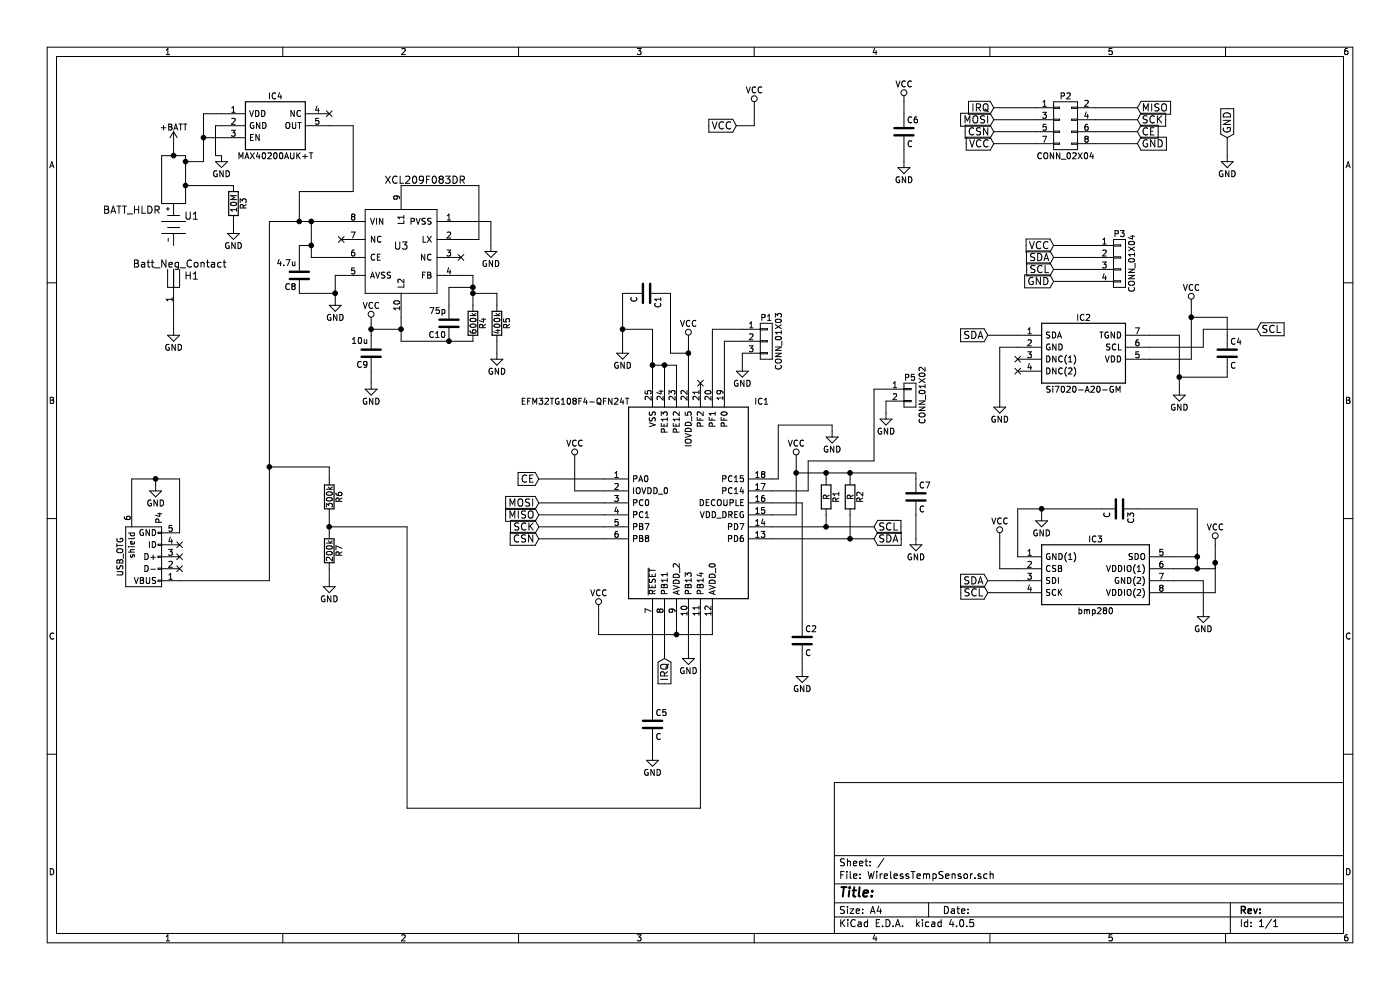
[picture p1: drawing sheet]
EESchema Schematic File Version 2
LIBS:power
LIBS:device
LIBS:transistors
LIBS:conn
LIBS:linear
LIBS:regul
LIBS:74xx
LIBS:cmos4000
LIBS:adc-dac
LIBS:memory
LIBS:xilinx
LIBS:microcontrollers
LIBS:dsp
LIBS:microchip
LIBS:analog_switches
LIBS:motorola
LIBS:texas
LIBS:intel
LIBS:audio
LIBS:interface
LIBS:digital-audio
LIBS:philips
LIBS:display
LIBS:cypress
LIBS:siliconi
LIBS:opto
LIBS:atmel
LIBS:contrib
LIBS:valves
LIBS:bmp280
LIBS:EFM32TG108F4-QFN24T
LIBS:Si7020-A20-GM
LIBS:BATT_HLDR
LIBS:pushbutton
LIBS:myLibrary
LIBS:MAX40200AUK+T
LIBS:10118192-0001LF
LIBS:WirelessTempSensor-cache
EELAYER 25 0
EELAYER END
$Descr A4 11693 8268
encoding utf-8
Sheet 1 1
Title ""
Date ""
Rev ""
Comp ""
Comment1 ""
Comment2 ""
Comment3 ""
Comment4 ""
$EndDescr
$Comp
L Si7020-A20-GM IC2
U 1 1
P 8500 2800
F 0 "IC2" H 9050 2950 50  0000 C CNN
F 1 "Si7020-A20-GM" H 9050 2350 50  0000 C CNN
F 2 "Si7020-A20-GM:SON100P300X300X80-7N" H 9050 2250 50  0001 C CNN
F 3 "https://componentsearchengine.com/Datasheets/1/SI7020-A20-GM.pdf" H 9050 2150 50  0001 C CNN
F 4 "Si7020G Dig RH Temp Sensor Silicon Labs Si7020-A20-GM Temperature & Humidity Sensor, -40  +85 C, 6-Pin DFN" H 9050 2050 50  0001 C CNN "Description"
F 5 "RS" H 9050 1950 50  0001 C CNN "Supplier_Name"
F 6 "8652309" H 9050 1850 50  0001 C CNN "RS Part Number"
F 7 "Silicon Labs" H 9050 1750 50  0001 C CNN "Manufacturer_Name"
F 8 "Si7020-A20-GM" H 9050 1650 50  0001 C CNN "Manufacturer_Part_Number"
F 9 "" H 9050 1550 50  0001 C CNN "Allied_Number"
F 10 "" H 9050 1450 50  0001 C CNN "Other Part Number"
F 11 "0.8" H 9450 1350 50  0001 C CNN "Height"
	1    8500 2800
	1    0    0    -1  
$EndComp
$Comp
L EFM32TG108F4-QFN24T IC1
U 1 1
P 5050 4000
F 0 "IC1" H 6300 4650 50  0000 L CNN
F 1 "EFM32TG108F4-QFN24T" H 4350 4650 50  0000 L CNN
F 2 "EFM32TG108F4-QFN24T:QFN65P500X500X90-25N" H 6300 2850 50  0001 L CNN
F 3 "https://www.silabs.com/documents/public/data-sheets/EFM32TG108.pdf" H 6300 2750 50  0001 L CNN
F 4 "ARM Microcontrollers - MCU 4k Flash 2k RAM No AES" H 6300 2650 50  0001 L CNN "Description"
F 5 "RS" H 6300 2550 50  0001 C CNN "Supplier_Name"
F 6 "" H 6300 2450 50  0001 C CNN "RS Part Number"
F 7 "Silicon Labs" H 6300 2350 50  0001 C CNN "Manufacturer_Name"
F 8 "EFM32TG108F4-QFN24T" H 6300 2250 50  0001 C CNN "Manufacturer_Part_Number"
F 9 "" H 6300 2150 50  0001 C CNN "Allied_Number"
F 10 "" H 6300 2050 50  0001 C CNN "Other Part Number"
F 11 "0.9" H 6300 1950 50  0001 C CNN "Height"
	1    5050 4000
	1    0    0    -1  
$EndComp
$Comp
L bmp280 IC3
U 1 1
P 8500 4650
F 0 "IC3" H 9150 4800 50  0000 C CNN
F 1 "bmp280" H 9150 4200 50  0000 C CNN
F 2 "bmp280:8-PIN-METAL-LID-LGA" H 9150 4100 50  0001 C CNN
F 3 "https://ae-bst.resource.bosch.com/media/products/dokumente/bmp280/BST-BMP280-DS001-11.pdf" H 9150 4000 50  0001 C CNN
F 4 "Digital Pressure Sensor" H 9150 3900 50  0001 C CNN "Description"
F 5 "RS" H 9150 3800 50  0001 C CNN "Supplier_Name"
F 6 "" H 9150 3700 50  0001 C CNN "RS Part Number"
F 7 "Bosch Sensortec" H 9150 3600 50  0001 C CNN "Manufacturer_Name"
F 8 "bmp280" H 9150 3500 50  0001 C CNN "Manufacturer_Part_Number"
F 9 "" H 9150 3400 50  0001 C CNN "Allied_Number"
F 10 "" H 9150 3300 50  0001 C CNN "Other Part Number"
F 11 "" H 9650 3200 50  0001 C CNN "Height"
	1    8500 4650
	1    0    0    -1  
$EndComp
$Comp
L GND #PWR01
U 1 1
P 8700 4300
F 0 "#PWR01" H 8700 4050 50  0001 C CNN
F 1 "GND" H 8700 4150 50  0000 C CNN
F 2 "" H 8700 4300 50  0000 C CNN
F 3 "" H 8700 4300 50  0000 C CNN
	1    8700 4300
	1    0    0    -1  
$EndComp
$Comp
L GND #PWR02
U 1 1
P 10050 5100
F 0 "#PWR02" H 10050 4850 50  0001 C CNN
F 1 "GND" H 10050 4950 50  0000 C CNN
F 2 "" H 10050 5100 50  0000 C CNN
F 3 "" H 10050 5100 50  0000 C CNN
	1    10050 5100
	1    0    0    -1  
$EndComp
$Comp
L GND #PWR03
U 1 1
P 8350 3350
F 0 "#PWR03" H 8350 3100 50  0001 C CNN
F 1 "GND" H 8350 3200 50  0000 C CNN
F 2 "" H 8350 3350 50  0000 C CNN
F 3 "" H 8350 3350 50  0000 C CNN
	1    8350 3350
	1    0    0    -1  
$EndComp
$Comp
L GND #PWR04
U 1 1
P 9850 3250
F 0 "#PWR04" H 9850 3000 50  0001 C CNN
F 1 "GND" H 9850 3100 50  0000 C CNN
F 2 "" H 9850 3250 50  0000 C CNN
F 3 "" H 9850 3250 50  0000 C CNN
	1    9850 3250
	1    0    0    -1  
$EndComp
$Comp
L BATT_HLDR U1
U 1 1
P 1550 1600
F 0 "U1" V 1750 1650 60  0000 C CNN
F 1 "BATT_HLDR" V 1700 1150 60  0000 C CNN
F 2 "myLibrary:BAT-HLD-001" H 1834 1258 60  0001 C CNN
F 3 "" H 1550 1600 60  0000 C CNN
	1    1550 1600
	0    1    1    0   
$EndComp
$Comp
L +BATT #PWR05
U 1 1
P 1450 1200
F 0 "#PWR05" H 1450 1050 50  0001 C CNN
F 1 "+BATT" H 1450 1340 50  0000 C CNN
F 2 "" H 1450 1200 50  0000 C CNN
F 3 "" H 1450 1200 50  0000 C CNN
	1    1450 1200
	1    0    0    -1  
$EndComp
Wire Wire Line
	5750 3200 5750 2850
Wire Wire Line
	6450 4300 6650 4300
Wire Wire Line
	6650 4300 6650 3850
Wire Wire Line
	5050 4100 4800 4100
Wire Wire Line
	4800 4100 4800 3850
Wire Wire Line
	5650 5200 5650 5300
Wire Wire Line
	5000 5300 5950 5300
Wire Wire Line
	5000 5300 5000 5100
Wire Wire Line
	5950 5300 5950 5200
Connection ~ 5650 5300
Wire Wire Line
	8350 2900 8500 2900
Wire Wire Line
	8350 2900 8350 3350
Wire Wire Line
	9600 2800 9850 2800
Wire Wire Line
	9850 2800 9850 3250
Wire Wire Line
	9600 3000 9950 3000
Wire Wire Line
	9950 3000 9950 2550
Wire Wire Line
	10050 5100 10050 4850
Wire Wire Line
	10050 4850 9800 4850
Wire Wire Line
	9800 4750 10150 4750
Wire Wire Line
	10150 4750 10150 4550
Wire Wire Line
	9800 4950 10150 4950
Wire Wire Line
	10150 4950 10150 4700
Connection ~ 10150 4700
Wire Wire Line
	8500 4650 8500 4250
Wire Wire Line
	8500 4250 9200 4250
Wire Wire Line
	8700 4250 8700 4300
$Comp
L GND #PWR06
U 1 1
P 5200 2900
F 0 "#PWR06" H 5200 2650 50  0001 C CNN
F 1 "GND" H 5200 2750 50  0000 C CNN
F 2 "" H 5200 2900 50  0000 C CNN
F 3 "" H 5200 2900 50  0000 C CNN
	1    5200 2900
	1    0    0    -1  
$EndComp
Wire Wire Line
	5450 3200 5450 2750
Wire Wire Line
	5450 2750 5200 2750
Wire Wire Line
	5200 2450 5200 2900
Wire Wire Line
	1350 1300 1550 1300
Connection ~ 1450 1300
Wire Wire Line
	1450 1300 1450 1200
$Comp
L Batt_Neg_Contact H1
U 1 1
P 1450 2200
F 0 "H1" H 1600 2100 60  0000 C CNN
F 1 "Batt_Neg_Contact" H 1500 2200 60  0000 C CNN
F 2 "footprints:Batt_Neg_Contact" H 1450 2200 60  0001 C CNN
F 3 "" H 1450 2200 60  0001 C CNN
	1    1450 2200
	1    0    0    -1  
$EndComp
$Comp
L GND #PWR07
U 1 1
P 1450 2750
F 0 "#PWR07" H 1450 2500 50  0001 C CNN
F 1 "GND" H 1450 2600 50  0000 C CNN
F 2 "" H 1450 2750 50  0000 C CNN
F 3 "" H 1450 2750 50  0000 C CNN
	1    1450 2750
	1    0    0    -1  
$EndComp
Wire Wire Line
	1450 2750 1450 2600
$Comp
L C C2
U 1 1
P 6700 5350
F 0 "C2" H 6725 5450 50  0000 L CNN
F 1 "C" H 6725 5250 50  0000 L CNN
F 2 "Capacitors_SMD:C_0402" H 6738 5200 50  0001 C CNN
F 3 "" H 6700 5350 50  0000 C CNN
	1    6700 5350
	1    0    0    -1  
$EndComp
$Comp
L GND #PWR08
U 1 1
P 6700 5600
F 0 "#PWR08" H 6700 5350 50  0001 C CNN
F 1 "GND" H 6700 5450 50  0000 C CNN
F 2 "" H 6700 5600 50  0000 C CNN
F 3 "" H 6700 5600 50  0000 C CNN
	1    6700 5600
	1    0    0    -1  
$EndComp
Wire Wire Line
	6700 5600 6700 5500
Wire Wire Line
	6700 5200 6700 4200
Wire Wire Line
	6700 4200 6450 4200
$Comp
L C C3
U 1 1
P 9350 4250
F 0 "C3" H 9375 4350 50  0000 L CNN
F 1 "C" H 9375 4150 50  0000 L CNN
F 2 "Capacitors_SMD:C_0402" H 9388 4100 50  0001 C CNN
F 3 "" H 9350 4250 50  0000 C CNN
	1    9350 4250
	0    1    1    0   
$EndComp
$Comp
L C C4
U 1 1
P 10250 2950
F 0 "C4" H 10275 3050 50  0000 L CNN
F 1 "C" H 10275 2850 50  0000 L CNN
F 2 "Capacitors_SMD:C_0402" H 10288 2800 50  0001 C CNN
F 3 "" H 10250 2950 50  0000 C CNN
	1    10250 2950
	1    0    0    -1  
$EndComp
Wire Wire Line
	10250 2800 10250 2650
Wire Wire Line
	10250 2650 9950 2650
Connection ~ 9950 2650
Wire Wire Line
	10250 3100 10250 3150
Wire Wire Line
	10250 3150 9850 3150
Connection ~ 9850 3150
Connection ~ 8700 4250
Wire Wire Line
	9500 4250 10000 4250
Wire Wire Line
	10000 4250 10000 4750
Connection ~ 10000 4750
$Comp
L C C1
U 1 1
P 5400 2450
F 0 "C1" H 5425 2550 50  0000 L CNN
F 1 "C" H 5425 2350 50  0000 L CNN
F 2 "Capacitors_SMD:C_0402" H 5438 2300 50  0001 C CNN
F 3 "" H 5400 2450 50  0000 C CNN
	1    5400 2450
	0    1    1    0   
$EndComp
Wire Wire Line
	5600 2950 5750 2950
Connection ~ 5750 2950
Wire Wire Line
	5600 2450 5600 2950
Wire Wire Line
	5600 2450 5550 2450
Wire Wire Line
	5250 2450 5200 2450
Connection ~ 5200 2750
NoConn ~ 8500 3000
NoConn ~ 8500 3100
Wire Wire Line
	8500 4750 8350 4750
Wire Wire Line
	8350 4750 8350 4500
Wire Wire Line
	9800 4650 10000 4650
Connection ~ 10000 4650
$Comp
L CONN_01X03 P1
U 1 1
P 6400 2850
F 0 "P1" H 6400 3050 50  0000 C CNN
F 1 "CONN_01X03" V 6500 2850 50  0000 C CNN
F 2 "myLibrary:Conn_1x3_SMD" H 6400 2850 50  0001 C CNN
F 3 "" H 6400 2850 50  0000 C CNN
	1    6400 2850
	1    0    0    -1  
$EndComp
$Comp
L GND #PWR09
U 1 1
P 6200 3050
F 0 "#PWR09" H 6200 2800 50  0001 C CNN
F 1 "GND" H 6200 2900 50  0000 C CNN
F 2 "" H 6200 3050 50  0000 C CNN
F 3 "" H 6200 3050 50  0000 C CNN
	1    6200 3050
	1    0    0    -1  
$EndComp
Wire Wire Line
	6200 3050 6200 2950
Wire Wire Line
	6200 2850 6050 2850
Wire Wire Line
	6050 2850 6050 3200
Wire Wire Line
	6200 2750 5950 2750
Wire Wire Line
	5950 2750 5950 3200
NoConn ~ 5850 3200
Wire Wire Line
	5450 5200 5450 5900
$Comp
L CONN_02X04 P2
U 1 1
P 8900 1050
F 0 "P2" H 8900 1300 50  0000 C CNN
F 1 "CONN_02X04" H 8900 800 50  0000 C CNN
F 2 "Connectors_Samtec:SDL-108-X-XX_2x04" H 8900 -150 50  0001 C CNN
F 3 "" H 8900 -150 50  0000 C CNN
	1    8900 1050
	1    0    0    -1  
$EndComp
Wire Wire Line
	8650 900  8300 900 
Wire Wire Line
	9150 900  9500 900 
Wire Wire Line
	9150 1000 9500 1000
Wire Wire Line
	9150 1100 9500 1100
Wire Wire Line
	9150 1200 9500 1200
Wire Wire Line
	8650 1000 8300 1000
Wire Wire Line
	8650 1100 8300 1100
Wire Wire Line
	8650 1200 8300 1200
Text GLabel 8300 900  0    60   Input ~ 0
IRQ
Text GLabel 8300 1000 0    60   Input ~ 0
MOSI
Text GLabel 8300 1100 0    60   Input ~ 0
CSN
Text GLabel 8300 1200 0    60   Input ~ 0
VCC
Text GLabel 9500 900  2    60   Input ~ 0
MISO
Text GLabel 9500 1000 2    60   Input ~ 0
SCK
Text GLabel 9500 1100 2    60   Input ~ 0
CE
Text GLabel 9500 1200 2    60   Input ~ 0
GND
Text GLabel 10250 1150 1    60   Input ~ 0
GND
$Comp
L GND #PWR010
U 1 1
P 10250 1300
F 0 "#PWR010" H 10250 1050 50  0001 C CNN
F 1 "GND" H 10250 1150 50  0000 C CNN
F 2 "" H 10250 1300 50  0000 C CNN
F 3 "" H 10250 1300 50  0000 C CNN
	1    10250 1300
	1    0    0    -1  
$EndComp
Wire Wire Line
	10250 1300 10250 1150
Text GLabel 6150 1050 0    60   Input ~ 0
VCC
Wire Wire Line
	6150 1050 6300 1050
Wire Wire Line
	6300 1050 6300 900 
Text GLabel 8250 4850 0    60   Input ~ 0
SDA
Text GLabel 8250 2800 0    60   Input ~ 0
SDA
Wire Wire Line
	8250 2800 8500 2800
Wire Wire Line
	8250 4850 8500 4850
Text GLabel 8250 4950 0    60   Input ~ 0
SCL
Wire Wire Line
	8500 4950 8250 4950
Text GLabel 10500 2750 2    60   Input ~ 0
SCL
Wire Wire Line
	10500 2750 10050 2750
Wire Wire Line
	10050 2750 10050 2900
Wire Wire Line
	10050 2900 9600 2900
Text GLabel 4500 4400 0    60   Input ~ 0
SCK
Wire Wire Line
	5050 4400 4500 4400
Text GLabel 4500 4500 0    60   Input ~ 0
CSN
Wire Wire Line
	4500 4500 5050 4500
Text GLabel 4500 4200 0    60   Input ~ 0
MOSI
Text GLabel 4500 4300 0    60   Input ~ 0
MISO
Wire Wire Line
	4500 4300 5050 4300
Wire Wire Line
	5050 4200 4500 4200
Text GLabel 7300 4500 2    60   Input ~ 0
SDA
Text GLabel 7300 4400 2    60   Input ~ 0
SCL
Wire Wire Line
	6450 4400 7300 4400
Wire Wire Line
	6450 4500 7300 4500
$Comp
L CONN_01X04 P3
U 1 1
P 9350 2200
F 0 "P3" H 9350 2450 50  0000 C CNN
F 1 "CONN_01X04" V 9450 2200 50  0000 C CNN
F 2 "myLibrary:Conn_1x4_SMD" H 9350 2200 50  0001 C CNN
F 3 "" H 9350 2200 50  0000 C CNN
	1    9350 2200
	1    0    0    -1  
$EndComp
Text GLabel 8800 2050 0    60   Input ~ 0
VCC
Text GLabel 8800 2150 0    60   Input ~ 0
SDA
Text GLabel 8800 2250 0    60   Input ~ 0
SCL
Text GLabel 8800 2350 0    60   Input ~ 0
GND
Wire Wire Line
	9150 2350 8800 2350
Wire Wire Line
	8800 2250 9150 2250
Wire Wire Line
	9150 2150 8800 2150
Wire Wire Line
	8800 2050 9150 2050
$Comp
L R R1
U 1 1
P 6900 4150
F 0 "R1" V 6980 4150 50  0000 C CNN
F 1 "R" V 6900 4150 50  0000 C CNN
F 2 "Resistors_SMD:R_0402" V 6830 4150 50  0001 C CNN
F 3 "" H 6900 4150 50  0000 C CNN
	1    6900 4150
	1    0    0    -1  
$EndComp
$Comp
L R R2
U 1 1
P 7100 4150
F 0 "R2" V 7180 4150 50  0000 C CNN
F 1 "R" V 7100 4150 50  0000 C CNN
F 2 "Resistors_SMD:R_0402" V 7030 4150 50  0001 C CNN
F 3 "" H 7100 4150 50  0000 C CNN
	1    7100 4150
	1    0    0    -1  
$EndComp
Wire Wire Line
	6900 4300 6900 4400
Connection ~ 6900 4400
Wire Wire Line
	7100 4300 7100 4500
Connection ~ 7100 4500
Wire Wire Line
	6900 4000 6900 3950
Wire Wire Line
	6650 3950 7650 3950
Connection ~ 6650 3950
Wire Wire Line
	7100 3950 7100 4000
Connection ~ 6900 3950
Text GLabel 4500 4000 0    60   Input ~ 0
CE
Wire Wire Line
	4500 4000 5050 4000
Text GLabel 5550 5500 3    60   Input ~ 0
IRQ
Wire Wire Line
	5550 5500 5550 5200
$Comp
L C C5
U 1 1
P 5450 6050
F 0 "C5" H 5475 6150 50  0000 L CNN
F 1 "C" H 5475 5950 50  0000 L CNN
F 2 "Capacitors_SMD:C_0402" H 5488 5900 50  0001 C CNN
F 3 "" H 5450 6050 50  0000 C CNN
	1    5450 6050
	1    0    0    -1  
$EndComp
$Comp
L GND #PWR011
U 1 1
P 5450 6300
F 0 "#PWR011" H 5450 6050 50  0001 C CNN
F 1 "GND" H 5450 6150 50  0000 C CNN
F 2 "" H 5450 6300 50  0000 C CNN
F 3 "" H 5450 6300 50  0000 C CNN
	1    5450 6300
	1    0    0    -1  
$EndComp
Wire Wire Line
	5450 6300 5450 6200
$Comp
L C C6
U 1 1
P 7550 1100
F 0 "C6" H 7575 1200 50  0000 L CNN
F 1 "C" H 7575 1000 50  0000 L CNN
F 2 "Capacitors_SMD:C_0402" H 7588 950 50  0001 C CNN
F 3 "" H 7550 1100 50  0000 C CNN
	1    7550 1100
	1    0    0    -1  
$EndComp
$Comp
L GND #PWR012
U 1 1
P 7550 1350
F 0 "#PWR012" H 7550 1100 50  0001 C CNN
F 1 "GND" H 7550 1200 50  0000 C CNN
F 2 "" H 7550 1350 50  0000 C CNN
F 3 "" H 7550 1350 50  0000 C CNN
	1    7550 1350
	1    0    0    -1  
$EndComp
Wire Wire Line
	7550 1350 7550 1250
Wire Wire Line
	7550 950  7550 850 
$Comp
L GND #PWR013
U 1 1
P 6950 3600
F 0 "#PWR013" H 6950 3350 50  0001 C CNN
F 1 "GND" H 6950 3450 50  0000 C CNN
F 2 "" H 6950 3600 50  0000 C CNN
F 3 "" H 6950 3600 50  0000 C CNN
	1    6950 3600
	1    0    0    -1  
$EndComp
Wire Wire Line
	6450 4100 6750 4100
Wire Wire Line
	6500 3550 6950 3550
Wire Wire Line
	6950 3550 6950 3600
Wire Wire Line
	6450 4000 6500 4000
Wire Wire Line
	5650 3200 5650 3050
Wire Wire Line
	5650 3050 5450 3050
Connection ~ 5450 3050
Wire Wire Line
	5550 3200 5550 3050
Connection ~ 5550 3050
$Comp
L GND #PWR014
U 1 1
P 5750 5450
F 0 "#PWR014" H 5750 5200 50  0001 C CNN
F 1 "GND" H 5750 5300 50  0000 C CNN
F 2 "" H 5750 5450 50  0000 C CNN
F 3 "" H 5750 5450 50  0000 C CNN
	1    5750 5450
	1    0    0    -1  
$EndComp
Wire Wire Line
	5750 5200 5750 5450
$Comp
L C C7
U 1 1
P 7650 4150
F 0 "C7" H 7675 4250 50  0000 L CNN
F 1 "C" H 7675 4050 50  0000 L CNN
F 2 "Capacitors_SMD:C_0402" H 7688 4000 50  0001 C CNN
F 3 "" H 7650 4150 50  0000 C CNN
	1    7650 4150
	1    0    0    -1  
$EndComp
$Comp
L GND #PWR015
U 1 1
P 7650 4500
F 0 "#PWR015" H 7650 4250 50  0001 C CNN
F 1 "GND" H 7650 4350 50  0000 C CNN
F 2 "" H 7650 4500 50  0000 C CNN
F 3 "" H 7650 4500 50  0000 C CNN
	1    7650 4500
	1    0    0    -1  
$EndComp
Wire Wire Line
	7650 3950 7650 4000
Connection ~ 7100 3950
Wire Wire Line
	7650 4500 7650 4300
$Comp
L XCL209F083DR U3
U 1 1
P 3350 2050
F 0 "U3" H 3350 2050 60  0000 C CNN
F 1 "XCL209F083DR" H 3550 2600 60  0000 C CNN
F 2 "myLibrary:XCL209F083DR" H 3350 2050 60  0001 C CNN
F 3 "" H 3350 2050 60  0001 C CNN
	1    3350 2050
	1    0    0    -1  
$EndComp
Wire Wire Line
	1550 1300 1550 1600
$Comp
L VCC #PWR016
U 1 1
P 6300 900
F 0 "#PWR016" H 6300 750 50  0001 C CNN
F 1 "VCC" H 6300 1050 50  0000 C CNN
F 2 "" H 6300 900 50  0000 C CNN
F 3 "" H 6300 900 50  0000 C CNN
	1    6300 900 
	1    0    0    -1  
$EndComp
$Comp
L VCC #PWR017
U 1 1
P 7550 850
F 0 "#PWR017" H 7550 700 50  0001 C CNN
F 1 "VCC" H 7550 1000 50  0000 C CNN
F 2 "" H 7550 850 50  0000 C CNN
F 3 "" H 7550 850 50  0000 C CNN
	1    7550 850 
	1    0    0    -1  
$EndComp
$Comp
L VCC #PWR018
U 1 1
P 9950 2550
F 0 "#PWR018" H 9950 2400 50  0001 C CNN
F 1 "VCC" H 9950 2700 50  0000 C CNN
F 2 "" H 9950 2550 50  0000 C CNN
F 3 "" H 9950 2550 50  0000 C CNN
	1    9950 2550
	1    0    0    -1  
$EndComp
$Comp
L VCC #PWR019
U 1 1
P 8350 4500
F 0 "#PWR019" H 8350 4350 50  0001 C CNN
F 1 "VCC" H 8350 4650 50  0000 C CNN
F 2 "" H 8350 4500 50  0000 C CNN
F 3 "" H 8350 4500 50  0000 C CNN
	1    8350 4500
	1    0    0    -1  
$EndComp
$Comp
L VCC #PWR020
U 1 1
P 10150 4550
F 0 "#PWR020" H 10150 4400 50  0001 C CNN
F 1 "VCC" H 10150 4700 50  0000 C CNN
F 2 "" H 10150 4550 50  0000 C CNN
F 3 "" H 10150 4550 50  0000 C CNN
	1    10150 4550
	1    0    0    -1  
$EndComp
$Comp
L VCC #PWR021
U 1 1
P 6650 3850
F 0 "#PWR021" H 6650 3700 50  0001 C CNN
F 1 "VCC" H 6650 4000 50  0000 C CNN
F 2 "" H 6650 3850 50  0000 C CNN
F 3 "" H 6650 3850 50  0000 C CNN
	1    6650 3850
	1    0    0    -1  
$EndComp
$Comp
L VCC #PWR022
U 1 1
P 5000 5100
F 0 "#PWR022" H 5000 4950 50  0001 C CNN
F 1 "VCC" H 5000 5250 50  0000 C CNN
F 2 "" H 5000 5100 50  0000 C CNN
F 3 "" H 5000 5100 50  0000 C CNN
	1    5000 5100
	1    0    0    -1  
$EndComp
$Comp
L VCC #PWR023
U 1 1
P 4800 3850
F 0 "#PWR023" H 4800 3700 50  0001 C CNN
F 1 "VCC" H 4800 4000 50  0000 C CNN
F 2 "" H 4800 3850 50  0000 C CNN
F 3 "" H 4800 3850 50  0000 C CNN
	1    4800 3850
	1    0    0    -1  
$EndComp
$Comp
L VCC #PWR024
U 1 1
P 5750 2850
F 0 "#PWR024" H 5750 2700 50  0001 C CNN
F 1 "VCC" H 5750 3000 50  0000 C CNN
F 2 "" H 5750 2850 50  0000 C CNN
F 3 "" H 5750 2850 50  0000 C CNN
	1    5750 2850
	1    0    0    -1  
$EndComp
$Comp
L VCC #PWR025
U 1 1
P 3100 2700
F 0 "#PWR025" H 3100 2550 50  0001 C CNN
F 1 "VCC" H 3100 2850 50  0000 C CNN
F 2 "" H 3100 2700 50  0000 C CNN
F 3 "" H 3100 2700 50  0000 C CNN
	1    3100 2700
	1    0    0    -1  
$EndComp
NoConn ~ 3850 2150
NoConn ~ 2850 2000
$Comp
L GND #PWR026
U 1 1
P 2800 2500
F 0 "#PWR026" H 2800 2250 50  0001 C CNN
F 1 "GND" H 2800 2350 50  0000 C CNN
F 2 "" H 2800 2500 50  0000 C CNN
F 3 "" H 2800 2500 50  0000 C CNN
	1    2800 2500
	1    0    0    -1  
$EndComp
$Comp
L GND #PWR027
U 1 1
P 4100 2050
F 0 "#PWR027" H 4100 1800 50  0001 C CNN
F 1 "GND" H 4100 1900 50  0000 C CNN
F 2 "" H 4100 2050 50  0000 C CNN
F 3 "" H 4100 2050 50  0000 C CNN
	1    4100 2050
	1    0    0    -1  
$EndComp
Wire Wire Line
	2850 2300 2800 2300
Wire Wire Line
	2800 2300 2800 2500
Wire Wire Line
	1500 4850 2250 4850
Wire Wire Line
	2250 4850 2250 1850
Wire Wire Line
	2250 1850 2850 1850
$Comp
L MAX40200AUK+T IC4
U 1 1
P 1850 950
F 0 "IC4" H 2300 1100 50  0000 C CNN
F 1 "MAX40200AUK+T" H 2300 600 50  0000 C CNN
F 2 "MAX40200AUK+T:SOT95P280X145-5N" H 2300 500 50  0001 C CNN
F 3 "https://datasheets.maximintegrated.com/en/ds/MAX40200.pdf" H 2300 400 50  0001 C CNN
F 4 "OR Controller Source Selector Switch P-Channel 1:1 SOT-23-5" H 2300 300 50  0001 C CNN "Description"
F 5 "RS" H 2300 200 50  0001 C CNN "Supplier_Name"
F 6 "" H 2300 100 50  0001 C CNN "RS Part Number"
F 7 "Maxim Integrated" H 2300 0   50  0001 C CNN "Manufacturer_Name"
F 8 "MAX40200AUK+T" H 2300 -100 50  0001 C CNN "Manufacturer_Part_Number"
F 9 "" H 2300 -200 50  0001 C CNN "Allied_Number"
F 10 "" H 2300 -300 50  0001 C CNN "Other Part Number"
F 11 "1.45" H 2600 -400 50  0001 C CNN "Height"
	1    1850 950 
	1    0    0    -1  
$EndComp
Wire Wire Line
	1850 950  1700 950 
Connection ~ 1550 1350
$Comp
L GND #PWR028
U 1 1
P 1850 1300
F 0 "#PWR028" H 1850 1050 50  0001 C CNN
F 1 "GND" H 1850 1150 50  0000 C CNN
F 2 "" H 1850 1300 50  0000 C CNN
F 3 "" H 1850 1300 50  0000 C CNN
	1    1850 1300
	1    0    0    -1  
$EndComp
NoConn ~ 2750 950 
Wire Wire Line
	2750 1050 2950 1050
Wire Wire Line
	2950 1050 2950 1600
Wire Wire Line
	2950 1600 2500 1600
Wire Wire Line
	2500 1600 2500 1850
Connection ~ 2500 1850
Wire Wire Line
	1850 1150 1700 1150
$Comp
L R R3
U 1 1
P 1950 1700
F 0 "R3" V 2030 1700 50  0000 C CNN
F 1 "10M" V 1950 1700 50  0000 C CNN
F 2 "Resistors_SMD:R_0402" V 1880 1700 50  0001 C CNN
F 3 "" H 1950 1700 50  0000 C CNN
	1    1950 1700
	1    0    0    -1  
$EndComp
$Comp
L GND #PWR029
U 1 1
P 1950 1900
F 0 "#PWR029" H 1950 1650 50  0001 C CNN
F 1 "GND" H 1950 1750 50  0000 C CNN
F 2 "" H 1950 1900 50  0000 C CNN
F 3 "" H 1950 1900 50  0000 C CNN
	1    1950 1900
	1    0    0    -1  
$EndComp
Wire Wire Line
	1950 1900 1950 1850
Wire Wire Line
	1700 950  1700 1350
Wire Wire Line
	1700 1350 1550 1350
Connection ~ 1700 1150
Wire Wire Line
	1950 1550 1550 1550
Connection ~ 1550 1550
Wire Wire Line
	1850 1050 1800 1050
Wire Wire Line
	1800 1050 1800 1300
Wire Wire Line
	1800 1300 1850 1300
Wire Wire Line
	2850 2150 2600 2150
Wire Wire Line
	2600 2150 2600 1850
Connection ~ 2600 1850
$Comp
L C C8
U 1 1
P 2500 2300
F 0 "C8" H 2525 2400 50  0000 L CNN
F 1 "4.7u" H 2525 2200 50  0000 L CNN
F 2 "Capacitors_SMD:C_0402" H 2538 2150 50  0001 C CNN
F 3 "" H 2500 2300 50  0000 C CNN
	1    2500 2300
	-1   0    0    1   
$EndComp
Wire Wire Line
	2500 2150 2500 2050
Wire Wire Line
	2500 2050 2600 2050
Connection ~ 2600 2050
Wire Wire Line
	2500 2450 2800 2450
Connection ~ 2800 2450
Wire Wire Line
	3350 1550 4000 1550
$Comp
L R R4
U 1 1
P 3950 2700
F 0 "R4" V 4030 2700 50  0000 C CNN
F 1 "600k" V 3950 2700 50  0000 C CNN
F 2 "Resistors_SMD:R_0402" V 3880 2700 50  0001 C CNN
F 3 "" H 3950 2700 50  0000 C CNN
	1    3950 2700
	1    0    0    -1  
$EndComp
$Comp
L R R5
U 1 1
P 4150 2700
F 0 "R5" V 4230 2700 50  0000 C CNN
F 1 "400k" V 4150 2700 50  0000 C CNN
F 2 "Resistors_SMD:R_0402" V 4080 2700 50  0001 C CNN
F 3 "" H 4150 2700 50  0000 C CNN
	1    4150 2700
	1    0    0    -1  
$EndComp
$Comp
L C C10
U 1 1
P 3750 2700
F 0 "C10" H 3775 2800 50  0000 L CNN
F 1 "75p" H 3775 2600 50  0000 L CNN
F 2 "Capacitors_SMD:C_0402" H 3788 2550 50  0001 C CNN
F 3 "" H 3750 2700 50  0000 C CNN
	1    3750 2700
	-1   0    0    1   
$EndComp
$Comp
L C C9
U 1 1
P 3100 2950
F 0 "C9" H 3125 3050 50  0000 L CNN
F 1 "10u" H 3125 2850 50  0000 L CNN
F 2 "Capacitors_SMD:C_0402" H 3138 2800 50  0001 C CNN
F 3 "" H 3100 2950 50  0000 C CNN
	1    3100 2950
	-1   0    0    1   
$EndComp
$Comp
L GND #PWR030
U 1 1
P 3100 3200
F 0 "#PWR030" H 3100 2950 50  0001 C CNN
F 1 "GND" H 3100 3050 50  0000 C CNN
F 2 "" H 3100 3200 50  0000 C CNN
F 3 "" H 3100 3200 50  0000 C CNN
	1    3100 3200
	1    0    0    -1  
$EndComp
$Comp
L GND #PWR031
U 1 1
P 4150 2950
F 0 "#PWR031" H 4150 2700 50  0001 C CNN
F 1 "GND" H 4150 2800 50  0000 C CNN
F 2 "" H 4150 2950 50  0000 C CNN
F 3 "" H 4150 2950 50  0000 C CNN
	1    4150 2950
	1    0    0    -1  
$EndComp
Wire Wire Line
	3100 3100 3100 3200
Wire Wire Line
	3350 2650 3350 2850
Wire Wire Line
	3350 2850 3950 2850
Connection ~ 3750 2850
Wire Wire Line
	3950 2550 3950 2300
Wire Wire Line
	3950 2300 3850 2300
Connection ~ 3950 2450
Wire Wire Line
	4150 2850 4150 2950
Wire Wire Line
	3750 2550 3750 2400
Wire Wire Line
	3750 2400 3950 2400
Connection ~ 3950 2400
Wire Wire Line
	3100 2750 3350 2750
Connection ~ 3350 2750
Wire Wire Line
	3100 2700 3100 2800
Connection ~ 3100 2750
Wire Wire Line
	4150 2550 4150 2450
Wire Wire Line
	4150 2450 3950 2450
Wire Wire Line
	4100 2050 4100 1850
Wire Wire Line
	4100 1850 3850 1850
Wire Wire Line
	4000 1550 4000 2000
Wire Wire Line
	4000 2000 3850 2000
NoConn ~ 1500 4750
NoConn ~ 1500 4650
NoConn ~ 1500 4550
Wire Wire Line
	1500 4000 1500 4450
Connection ~ 1300 4000
Wire Wire Line
	1300 4000 1300 4050
Wire Wire Line
	1100 4000 1500 4000
Wire Wire Line
	1100 4250 1100 4000
$Comp
L GND #PWR032
U 1 1
P 1300 4050
F 0 "#PWR032" H 1300 3800 50  0001 C CNN
F 1 "GND" H 1300 3900 50  0000 C CNN
F 2 "" H 1300 4050 50  0000 C CNN
F 3 "" H 1300 4050 50  0000 C CNN
	1    1300 4050
	1    0    0    -1  
$EndComp
$Comp
L USB_OTG P4
U 1 1
P 1200 4650
F 0 "P4" H 1525 4525 50  0000 C CNN
F 1 "USB_OTG" H 1200 4850 50  0000 C CNN
F 2 "10118192-0001LF:10118192-0001LF" V 1150 4550 50  0001 C CNN
F 3 "" V 1150 4550 50  0000 C CNN
	1    1200 4650
	0    -1   -1   0   
$EndComp
$Comp
L R R6
U 1 1
P 2750 4150
F 0 "R6" V 2830 4150 50  0000 C CNN
F 1 "300k" V 2750 4150 50  0000 C CNN
F 2 "Resistors_SMD:R_0402" V 2680 4150 50  0001 C CNN
F 3 "" H 2750 4150 50  0000 C CNN
	1    2750 4150
	1    0    0    -1  
$EndComp
$Comp
L R R7
U 1 1
P 2750 4600
F 0 "R7" V 2830 4600 50  0000 C CNN
F 1 "200k" V 2750 4600 50  0000 C CNN
F 2 "Resistors_SMD:R_0402" V 2680 4600 50  0001 C CNN
F 3 "" H 2750 4600 50  0000 C CNN
	1    2750 4600
	1    0    0    -1  
$EndComp
$Comp
L GND #PWR033
U 1 1
P 2750 4850
F 0 "#PWR033" H 2750 4600 50  0001 C CNN
F 1 "GND" H 2750 4700 50  0000 C CNN
F 2 "" H 2750 4850 50  0000 C CNN
F 3 "" H 2750 4850 50  0000 C CNN
	1    2750 4850
	1    0    0    -1  
$EndComp
Wire Wire Line
	2250 3900 2750 3900
Wire Wire Line
	2750 3900 2750 4000
Connection ~ 2250 3900
Wire Wire Line
	2750 4300 2750 4450
Wire Wire Line
	2750 4750 2750 4850
$Comp
L CONN_01X02 P5
U 1 1
P 7600 3300
F 0 "P5" H 7600 3450 50  0000 C CNN
F 1 "CONN_01X02" V 7700 3300 50  0000 C CNN
F 2 "myLibrary:Conn_1x2_SMD" H 7600 3300 50  0001 C CNN
F 3 "" H 7600 3300 50  0000 C CNN
	1    7600 3300
	1    0    0    -1  
$EndComp
Wire Wire Line
	6500 4000 6500 3550
Wire Wire Line
	6750 4100 6750 3850
Wire Wire Line
	6750 3850 7300 3850
Wire Wire Line
	7300 3850 7300 3250
Wire Wire Line
	7300 3250 7400 3250
$Comp
L GND #PWR034
U 1 1
P 7400 3450
F 0 "#PWR034" H 7400 3200 50  0001 C CNN
F 1 "GND" H 7400 3300 50  0000 C CNN
F 2 "" H 7400 3450 50  0000 C CNN
F 3 "" H 7400 3450 50  0000 C CNN
	1    7400 3450
	1    0    0    -1  
$EndComp
Wire Wire Line
	7400 3350 7400 3450
Wire Wire Line
	5850 5200 5850 6750
Wire Wire Line
	5850 6750 3400 6750
Wire Wire Line
	3400 6750 3400 4400
Wire Wire Line
	3400 4400 2750 4400
Connection ~ 2750 4400
Wire Wire Line
	1350 1300 1350 1600
$EndSCHEMATC
